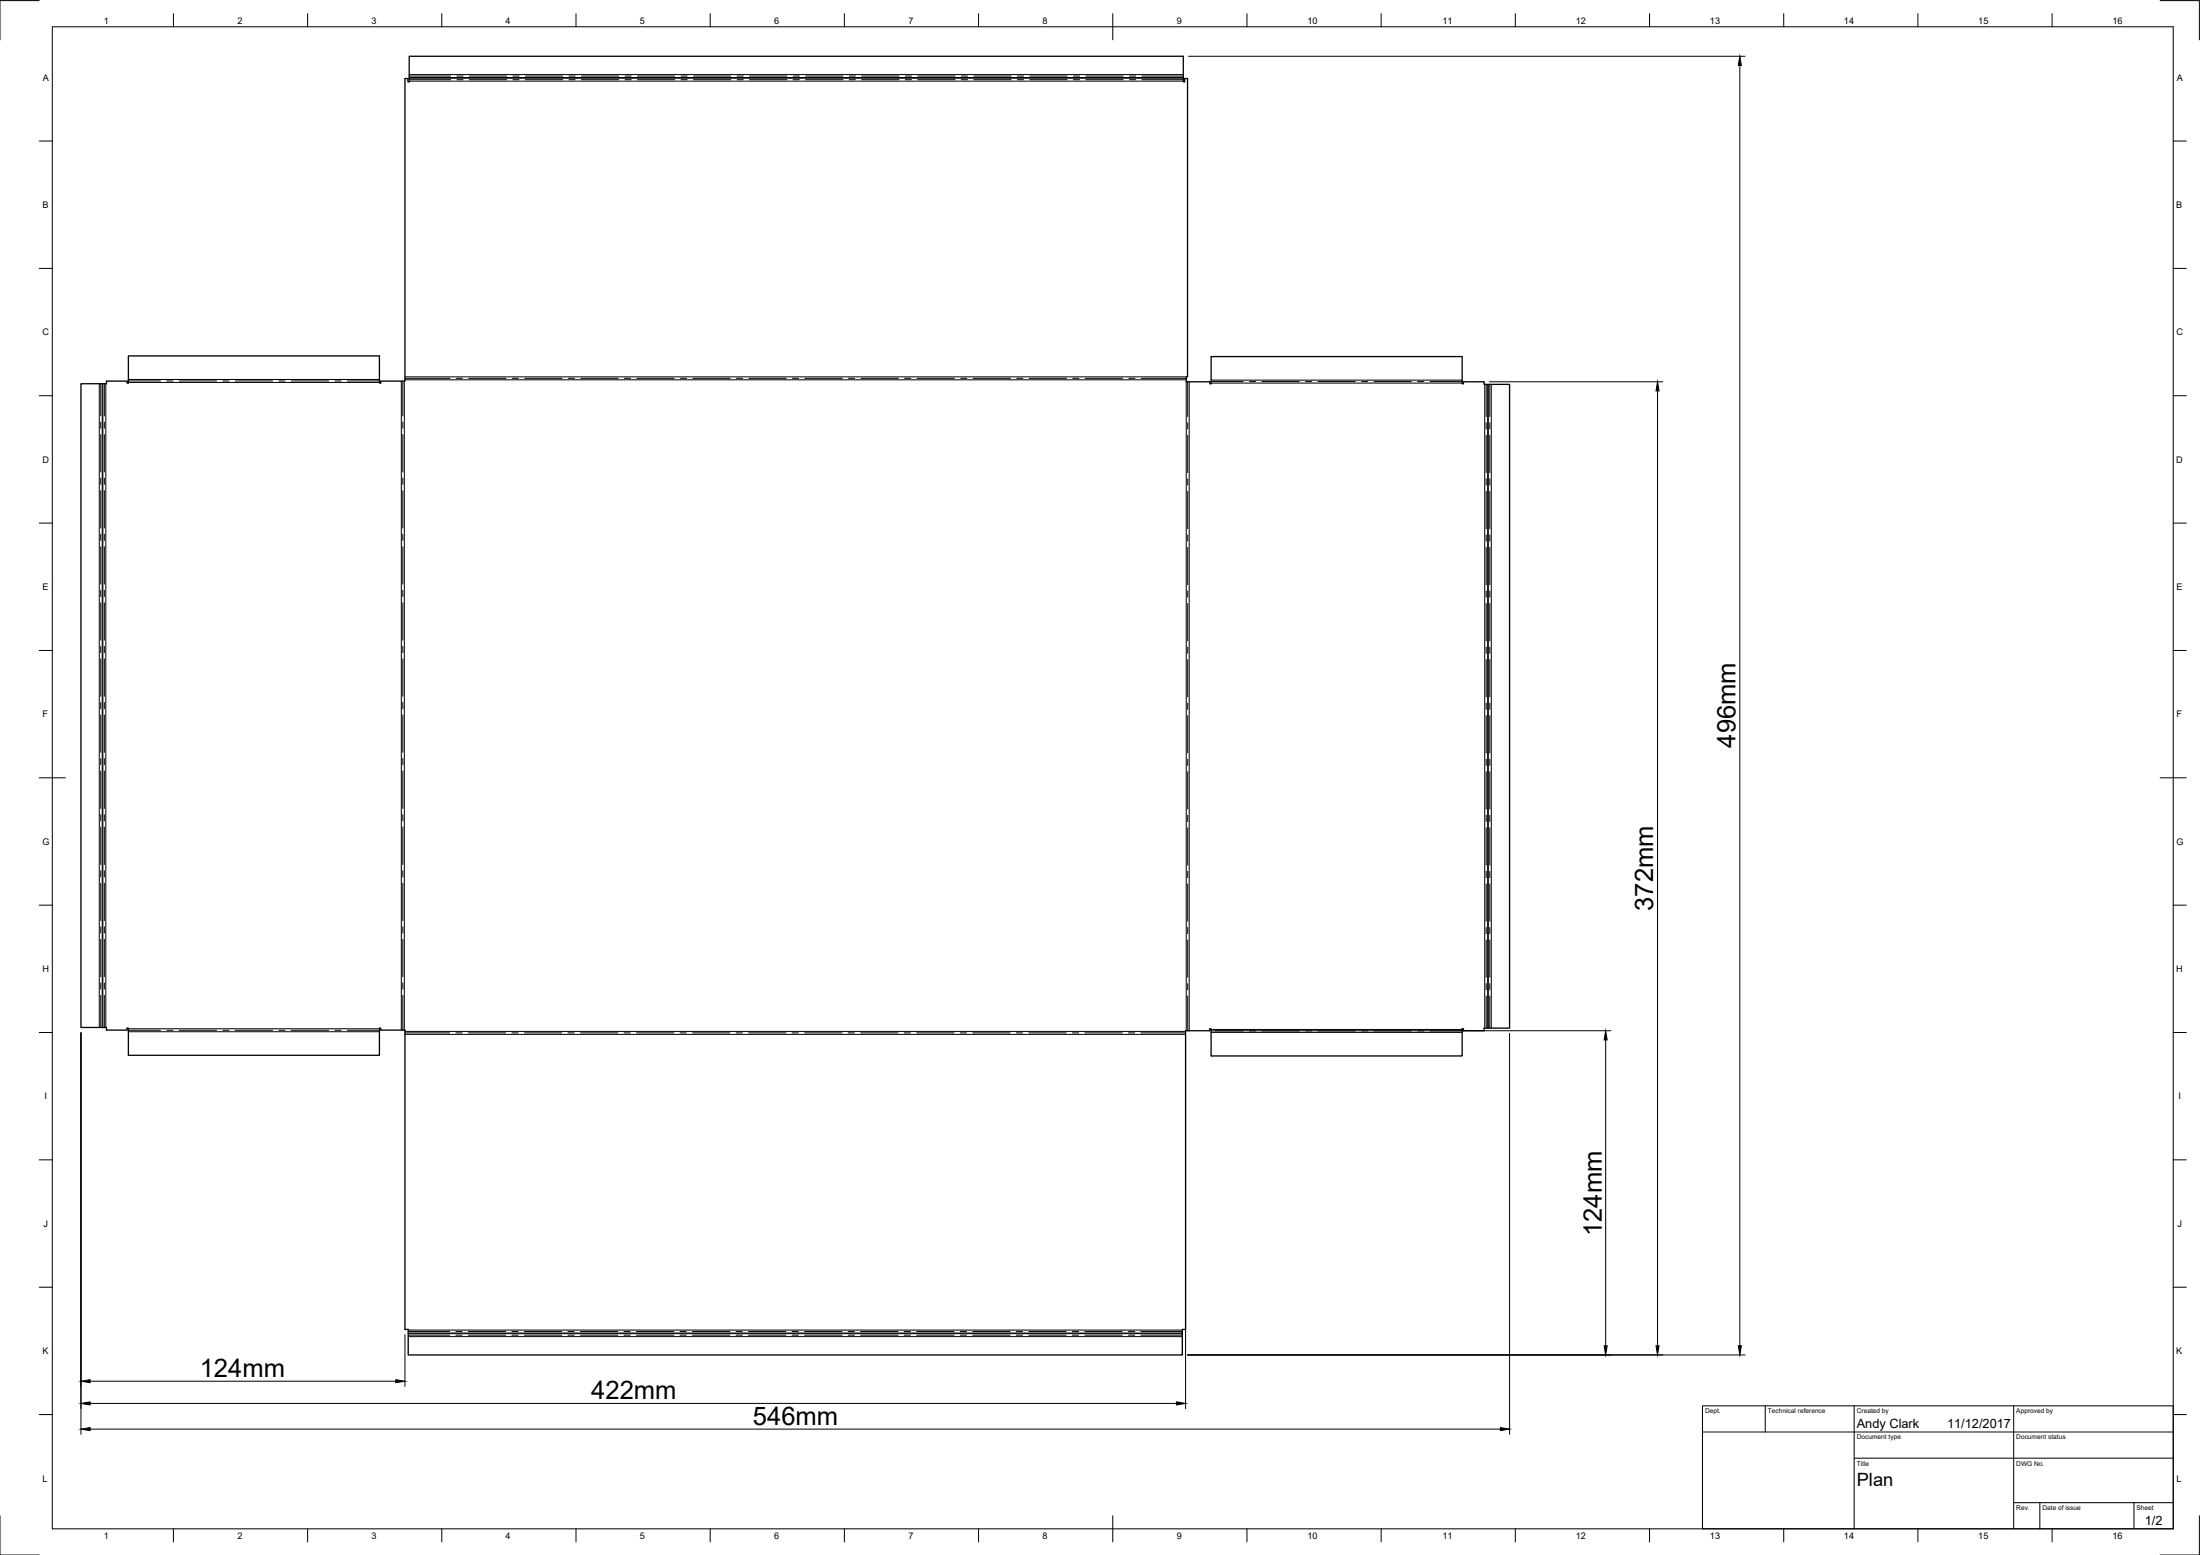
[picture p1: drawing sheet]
<svg xmlns="http://www.w3.org/2000/svg" width="841mm" height="594mm" viewBox="0 0 841 594" stroke-linecap="round" stroke-linejoin="round" font-family="sans-serif">
<!-- layer: Visible -->
<path d="M30.9 146.6h9.8v-1h7.9v.8h.5v-10.4h96v10.4h.5v-.8h9.2v-115.6h1.1v1.3h.5v-9.8h296v9.8h.5v-1.3h1.1v114h-.5v1.9h9v.7h.5v-10.4h96v10.4h.5v-.7h7.8v1h9.8v245.9h-9.8v1h-7.8v-.8h-.5v10.4h-96v-10.4h-.5v.8h-9.3v114.1h-1.2v9.8h-295.9v-9.8h-1.3v-114.4h-9.2v-.7h-.5v10.4h-96v-10.4h-.5v.7h-7.9v-1h-9.8z" fill="none" stroke="#000" stroke-width=".5"/>
<!-- layer: Center Lines -->
<g fill="none" stroke="#000" stroke-width=".38">
<path d="M156.4 29.1h15.9M156.4 30.4h15.9M174.6 29.1h2.4M174.6 30.4h2.4M179.4 29.1h14.3M179.4 30.4h14.3M196.1 29.1h2.4M196.1 30.4h2.4M200.8 29.1h14.3M200.8 30.4h14.3M217.5 29.1h2.4M217.5 30.4h2.4"/>
<path d="M222.3 29.1h14.2M222.3 30.4h14.2M238.9 29.1h2.4M238.9 30.4h2.4M243.7 29.1h14.3M243.7 30.4h14.3M260.4 29.1h2.3M260.4 30.4h2.3M265.1 29.1h14.3M265.1 30.4h14.3M281.8 29.1h2.4M281.8 30.4h2.4"/>
<path d="M286.5 29.1h14.3M286.5 30.4h14.3M303.2 29.1h2.4M303.2 30.4h2.4M308 29.1h14.2M308 30.4h14.2M324.6 29.1h2.4M324.6 30.4h2.4M329.4 29.1h14.3M329.4 30.4h14.3M346.1 29.1h2.3M346.1 30.4h2.3"/>
<path d="M350.8 29.1h14.3M350.8 30.4h14.3M367.5 29.1h2.4M367.5 30.4h2.4M372.2 29.1h14.3M372.2 30.4h14.3M388.9 29.1h2.4M388.9 30.4h2.4M393.7 29.1h14.3M393.7 30.4h14.3M410.3 29.1h2.4M410.3 30.4h2.4"/>
<path d="M415.1 29.1h14.3M415.1 30.4h14.3M431.8 29.1h2.3M431.8 30.4h2.3M436.5 29.1h15.9M436.5 30.4h15.9M38.5 146.6v12.3M39.9 146.6v12.3M49.1 145.5h12.3M63.7 145.5h2.4M68.5 145.5h14.3M85.2 145.5h2.3"/>
<path d="M89.9 145.5h14.3M106.6 145.5h2.4M111.4 145.5h14.2M128 145.5h2.4M132.8 145.5h12.3M154 145.6v13.3M154.8 144.5h17.2M174.4 144.5h2.4M179.2 144.5h14.2M195.8 144.5h2.4M200.6 144.5h14.3M217.3 144.5h2.3"/>
<path d="M222 144.5h14.3M238.7 144.5h2.4M243.4 144.5h14.3M260.1 144.5h2.4M264.9 144.5h14.2M281.5 144.5h2.4M286.3 144.5h14.3M303 144.5h2.3M307.7 144.5h14.3M324.4 144.5h2.4M329.1 144.5h14.3M345.8 144.5h2.4"/>
<path d="M350.6 144.5h14.2M367.2 144.5h2.4M372 144.5h14.3M388.7 144.5h2.3M393.4 144.5h14.3M410.1 144.5h2.4M414.8 144.5h14.3M431.5 144.5h2.4M436.3 144.5h17.2M454 145.9v13.2M463 145.8h12.3M477.6 145.8h2.4"/>
<path d="M482.4 145.8h14.3M499.1 145.8h2.3M503.8 145.8h14.3M520.5 145.8h2.4M525.3 145.8h14.2M541.9 145.8h2.4M546.7 145.8h12.3M568.1 146.9v12.2M569.5 146.9v12.2M38.5 161.3v2.3M38.5 166v14.3M39.9 161.3v2.3"/>
<path d="M39.9 166v14.3M154 161.3v2.3M154 166v14.3M454 161.5v2.4M454 166.3v14.3M568.1 161.5v2.4M568.1 166.3v14.3M569.5 161.5v2.4M569.5 166.3v14.3M38.5 182.7v2.4M38.5 187.4v14.3M39.9 182.7v2.4"/>
<path d="M39.9 187.4v14.3M154 182.7v2.4M154 187.4v14.3M454 182.9v2.4M454 187.7v14.3M568.1 182.9v2.4M568.1 187.7v14.3M569.5 182.9v2.4M569.5 187.7v14.3M38.5 204.1v2.4M38.5 208.9v14.3M39.9 204.1v2.4"/>
<path d="M39.9 208.9v14.3M154 204.1v2.4M154 208.9v14.3M454 204.4v2.3M454 209.1v14.3M568.1 204.4v2.3M568.1 209.1v14.3M569.5 204.4v2.3M569.5 209.1v14.3M38.5 225.5v2.4M38.5 230.3v14.3M39.9 225.5v2.4"/>
<path d="M39.9 230.3v14.3M154 225.5v2.4M154 230.3v14.3M454 225.8v2.4M454 230.5v14.3M568.1 225.8v2.4M568.1 230.5v14.3M569.5 225.8v2.4M569.5 230.5v14.3M38.5 247v2.3M38.5 251.7v14.3M39.9 247v2.3"/>
<path d="M39.9 251.7v14.3M154 247v2.3M154 251.7v14.3M454 247.2v2.4M454 252v14.3M568.1 247.2v2.4M568.1 252v14.3M569.5 247.2v2.4M569.5 252v14.3M38.5 268.4v2.4M38.5 273.1v14.3M39.9 268.4v2.4"/>
<path d="M39.9 273.1v14.3M154 268.4v2.4M154 273.1v14.3M454 268.6v2.4M454 273.4v14.3M568.1 268.6v2.4M568.1 273.4v14.3M569.5 268.6v2.4M569.5 273.4v14.3M38.5 289.8v2.4M38.5 294.6v14.3M39.9 289.8v2.4"/>
<path d="M39.9 294.6v14.3M154 289.8v2.4M154 294.6v14.3M454 290.1v2.3M454 294.8v14.3M568.1 290.1v2.3M568.1 294.8v14.3M569.5 290.1v2.3M569.5 294.8v14.3M38.5 311.2v2.4M38.5 316v14.3M39.9 311.2v2.4"/>
<path d="M39.9 316v14.3M154 311.2v2.4M154 316v14.3M454 311.5v2.4M454 316.2v14.3M568.1 311.5v2.4M568.1 316.2v14.3M569.5 311.5v2.4M569.5 316.2v14.3M38.5 332.7v2.3M38.5 337.4v14.3M39.9 332.7v2.3"/>
<path d="M39.9 337.4v14.3M154 332.7v2.3M154 337.4v14.3M454 332.9v2.4M454 337.7v14.3M568.1 332.9v2.4M568.1 337.7v14.3M569.5 332.9v2.4M569.5 337.7v14.3M38.5 354.1v2.4M38.5 358.8v14.3M39.9 354.1v2.4"/>
<path d="M39.9 358.8v14.3M154 354.1v2.4M154 358.8v14.3M454 354.3v2.4M454 359.1v14.3M568.1 354.3v2.4M568.1 359.1v14.3M569.5 354.3v2.4M569.5 359.1v14.3M38.5 375.5v2.4M39.9 375.5v2.4M154 375.5v2.4"/>
<path d="M454 375.8v2.3M568.1 375.8v2.3M569.5 375.8v2.3M38.5 380.3v12.2M39.9 380.3v12.2M49.1 393.6h12.3M63.7 393.6h2.4M68.5 393.6h14.3M85.2 393.6h2.3M89.9 393.6h14.3M106.6 393.6h2.4M111.4 393.6h14.2"/>
<path d="M128 393.6h2.4M132.8 393.6h12.3M154 380.3v13.2M154.8 394.6h17.1M174.3 394.6h2.4M179 394.6h14.3M195.7 394.6h2.4M200.5 394.6h14.2M217.1 394.6h2.4M221.9 394.6h14.3M238.6 394.6h2.3M243.3 394.6h14.3"/>
<path d="M260 394.6h2.4M264.7 394.6h14.3M281.4 394.6h2.4M286.2 394.6h14.2M302.8 394.6h2.4M307.6 394.6h14.3M324.3 394.6h2.3M329 394.6h14.3M345.7 394.6h2.4M350.4 394.6h14.3M367.1 394.6h2.4M371.9 394.6h14.3"/>
<path d="M388.5 394.6h2.4M393.3 394.6h14.3M410 394.6h2.3M414.7 394.6h14.3M431.4 394.6h2.4M436.1 394.6h17.1M454 380.5v13.3M463 393.9h12.3M477.6 393.9h2.4M482.4 393.9h14.3M499.1 393.9h2.3M503.8 393.9h14.3"/>
<path d="M520.5 393.9h2.4M525.3 393.9h14.2M541.9 393.9h2.4M546.7 393.9h12.3M568.1 380.5v12.3M569.5 380.5v12.3M156.1 510.1h15.8M156.1 508.7h15.8M174.3 510.1h2.4M174.3 508.7h2.4M179 510.1h14.3M179 508.7h14.3"/>
<path d="M195.7 510.1h2.4M195.7 508.7h2.4M200.5 510.1h14.2M200.5 508.7h14.2M217.1 510.1h2.4M217.1 508.7h2.4M221.9 510.1h14.3M221.9 508.7h14.3M238.6 510.1h2.3M238.6 508.7h2.3M243.3 510.1h14.3M243.3 508.7h14.3"/>
<path d="M260 510.1h2.4M260 508.7h2.4M264.7 510.1h14.3M264.7 508.7h14.3M281.4 510.1h2.4M281.4 508.7h2.4M286.2 510.1h14.2M286.2 508.7h14.2M302.8 510.1h2.4M302.8 508.7h2.4M307.6 510.1h14.3M307.6 508.7h14.3"/>
<path d="M324.3 510.1h2.3M324.3 508.7h2.3M329 510.1h14.3M329 508.7h14.3M345.7 510.1h2.4M345.7 508.7h2.4M350.4 510.1h14.3M350.4 508.7h14.3M367.1 510.1h2.4M367.1 508.7h2.4M371.9 510.1h14.3M371.9 508.7h14.3"/>
<path d="M388.5 510.1h2.4M388.5 508.7h2.4M393.3 510.1h14.3M393.3 508.7h14.3M410 510.1h2.3M410 508.7h2.3M414.7 510.1h14.3M414.7 508.7h14.3M431.4 510.1h2.4M431.4 508.7h2.4M436.1 510.1h15.9M436.1 508.7h15.9"/>
</g>
<!-- layer: Visible Narrow -->
<g fill="none" stroke="#000" stroke-width=".38">
<path d="M156.4 28.5h296M156.4 29.6h296M156.4 29.9h296M156.4 31h296M37.9 146.6v245.9M39.1 146.6v245.9M39.3 146.6v245.9M40.5 146.6v245.9M49.1 145h96M49.1 146.1h96M153.4 145.6v247.9M154.6 145.6v247.9"/>
<path d="M154.8 144h298.7M154.8 145.1h298.7M453.5 145.9v247.9M454.6 145.9v247.9M463 145.2h96M463 146.4h96M567.6 146.9v245.9M568.7 146.9v245.9M569 146.9v245.9M570.1 146.9v245.9M49.1 393h96M49.1 394.2h96"/>
<path d="M154.8 395.2h298.4M154.8 394h298.4M463 393.3h96M463 394.4h96M156.1 510.7h295.9M156.1 509.5h295.9M156.1 509.3h295.9M156.1 508.1h295.9"/>
</g>
<!-- layer: TitleBlock -->
<path d="M650.8 537.1h180v47h-180zM674.8 537.1v10M708.8 537.1v47M769.8 537.1v47M650.8 547.1h180M708.8 557.1h122M769.8 574.1h61M779.8 574.1v10M815.8 574.1v10" fill="none" stroke="#000" stroke-width=".38"/>
<!-- layer: Dimensions -->
<g fill="none" stroke="#000" stroke-width=".38">
<path d="M454.4 21.5h212.7M665.1 25v489.2M569.3 145.9h66.3M633.6 149.4v364.8M30.9 394.5v153.5M453.2 397.2v141M464.5 393.8h151.3M577.1 394.8v153.2M613.8 397.3v116.9M154.8 509.9v19.8M454 517.7h213.1M34.4 527.7h116.9"/>
<path d="M34.4 536.2h415.3M34.4 546h539.2"/>
</g>
<path d="M665.1 21.5l.6 3.5h-1.2zM633.6 145.9l.6 3.5h-1.1zM613.8 393.8l.6 3.5h-1.2zM613.2 514.2h1.2l-.6 3.5zM633.1 514.2h1.1l-.6 3.5zM664.5 514.2h1.2l-.6 3.5zM30.9 527.7l3.5-.6v1.2zM30.9 536.2l3.5-.6v1.1zM151.3 527.1l3.5 .6-3.5 .6zM449.7 535.6l3.5 .6-3.5 .5zM30.9 546l3.5-.6v1.2zM573.6 545.4l3.5 .6-3.5 .6z" fill="#000" stroke="#000" stroke-width=".38"/>
<!-- layer: Border -->
<g fill="none" stroke="#000" stroke-width=".38">
<path d="M15 .2h-15v15M20 10.2h810.8v573.9h-810.8zM66.3 5.2v5M117.6 5.2v5M168.9 5.2v5M220.2 5.2v5M271.5 5.2v5M322.8 5.2v5M374.1 5.2v5M425.4 5.2v10M476.7 5.2v5M528 5.2v5"/>
<path d="M579.3 5.2v5M630.6 5.2v5M681.9 5.2v5M733.2 5.2v5M784.5 5.2v5M825.8 .2h15v15M15 53.9h5M830.8 53.9h5M15 102.5h5M830.8 102.5h5M15 151.2h5M830.8 151.2h5"/>
<path d="M15 199.8h5M830.8 199.8h5M15 248.5h5M830.8 248.5h5M15 297.2h10M825.8 297.2h10M15 345.8h5M830.8 345.8h5M15 394.5h5M830.8 394.5h5M15 443.1h5M830.8 443.1h5"/>
<path d="M15 491.8h5M830.8 491.8h5M15 540.4h5M830.8 540.4h5M0 579.1v15h15M425.4 579.1v10M840.8 579.1v15h-15M66.3 584.1v5M117.6 584.1v5M168.9 584.1v5M220.2 584.1v5M271.5 584.1v5"/>
<path d="M322.8 584.1v5M374.1 584.1v5M476.7 584.1v5M528 584.1v5M579.3 584.1v5M630.6 584.1v5M681.9 584.1v5M733.2 584.1v5M784.5 584.1v5"/>
</g>
<g font-size="9.8">
<text x="663.5" y="285.6" transform="rotate(-90 663.5 285.6)">496mm</text>
<text x="632" y="347.9" transform="rotate(-90 632 347.9)">372mm</text>
<text x="612.3" y="472.2" transform="rotate(-90 612.3 472.2)">124mm</text>
<text x="76.4" y="526.2">124mm</text>
<text x="226" y="534.7">422mm</text>
<text x="287.8" y="544.4">546mm</text>
</g>
<text font-size="7" x="709.8" y="567.6">Plan</text>
<g font-size="4.9">
<text x="709.8" y="545.6">Andy Clark</text>
<text x="744.3" y="545.6">11/12/2017</text>
<text x="819.9" y="582.7">1/2</text>
</g>
<g font-size="3.5">
<text x="39.6" y="9">1</text>
<text x="90.8" y="9">2</text>
<text x="142.1" y="9">3</text>
<text x="193.3" y="9">4</text>
<text x="244.7" y="9">5</text>
<text x="295.9" y="9">6</text>
<text x="347.2" y="9">7</text>
<text x="398.5" y="9">8</text>
<text x="449.9" y="9">9</text>
<text x="499.8" y="9">10</text>
<text x="551.4" y="9">11</text>
<text x="602.4" y="9">12</text>
<text x="653.7" y="9">13</text>
<text x="704.9" y="9">14</text>
<text x="756.3" y="9">15</text>
<text x="807.6" y="9">16</text>
<text x="16.4" y="30.8">A</text>
<text x="832.2" y="30.8">A</text>
<text x="16.2" y="79.5">B</text>
<text x="832" y="79.5">B</text>
<text x="16.2" y="128.1">C</text>
<text x="832" y="128.1">C</text>
<text x="16.2" y="176.8">D</text>
<text x="832" y="176.8">D</text>
<text x="16.2" y="225.4">E</text>
<text x="832" y="225.4">E</text>
<text x="16.2" y="274.1">F</text>
<text x="832" y="274.1">F</text>
<text x="16.2" y="322.7">G</text>
<text x="832" y="322.7">G</text>
<text x="16.2" y="371.4">H</text>
<text x="832" y="371.4">H</text>
<text x="17" y="420">I</text>
<text x="832.8" y="420">I</text>
<text x="16.7" y="468.7">J</text>
<text x="832.4" y="468.7">J</text>
<text x="16.2" y="517.3">K</text>
<text x="832" y="517.3">K</text>
<text x="16.3" y="566">L</text>
<text x="832.1" y="566">L</text>
<text x="39.6" y="587.8">1</text>
<text x="90.8" y="587.8">2</text>
<text x="142.1" y="587.8">3</text>
<text x="193.3" y="587.8">4</text>
<text x="244.7" y="587.8">5</text>
<text x="295.9" y="587.8">6</text>
<text x="347.2" y="587.8">7</text>
<text x="398.5" y="587.8">8</text>
<text x="449.9" y="587.8">9</text>
<text x="499.8" y="587.8">10</text>
<text x="551.4" y="587.8">11</text>
<text x="602.4" y="587.8">12</text>
<text x="653.7" y="587.8">13</text>
<text x="704.9" y="587.8">14</text>
<text x="756.3" y="587.8">15</text>
<text x="807.6" y="587.8">16</text>
</g>
<g font-size="2.5">
<text x="651.8" y="539.9">Dept.</text>
<text x="675.8" y="539.9">Technical reference</text>
<text x="709.8" y="539.9">Created by</text>
<text x="770.8" y="539.9">Approved by</text>
<text x="709.8" y="549.9">Document type</text>
<text x="770.8" y="549.9">Document status</text>
<text x="709.8" y="559.9">Title</text>
<text x="770.8" y="559.9">DWG No.</text>
<text x="770.8" y="576.9">Rev.</text>
<text x="780.8" y="576.9">Date of issue</text>
<text x="816.8" y="576.9">Sheet</text>
</g>
</svg>
